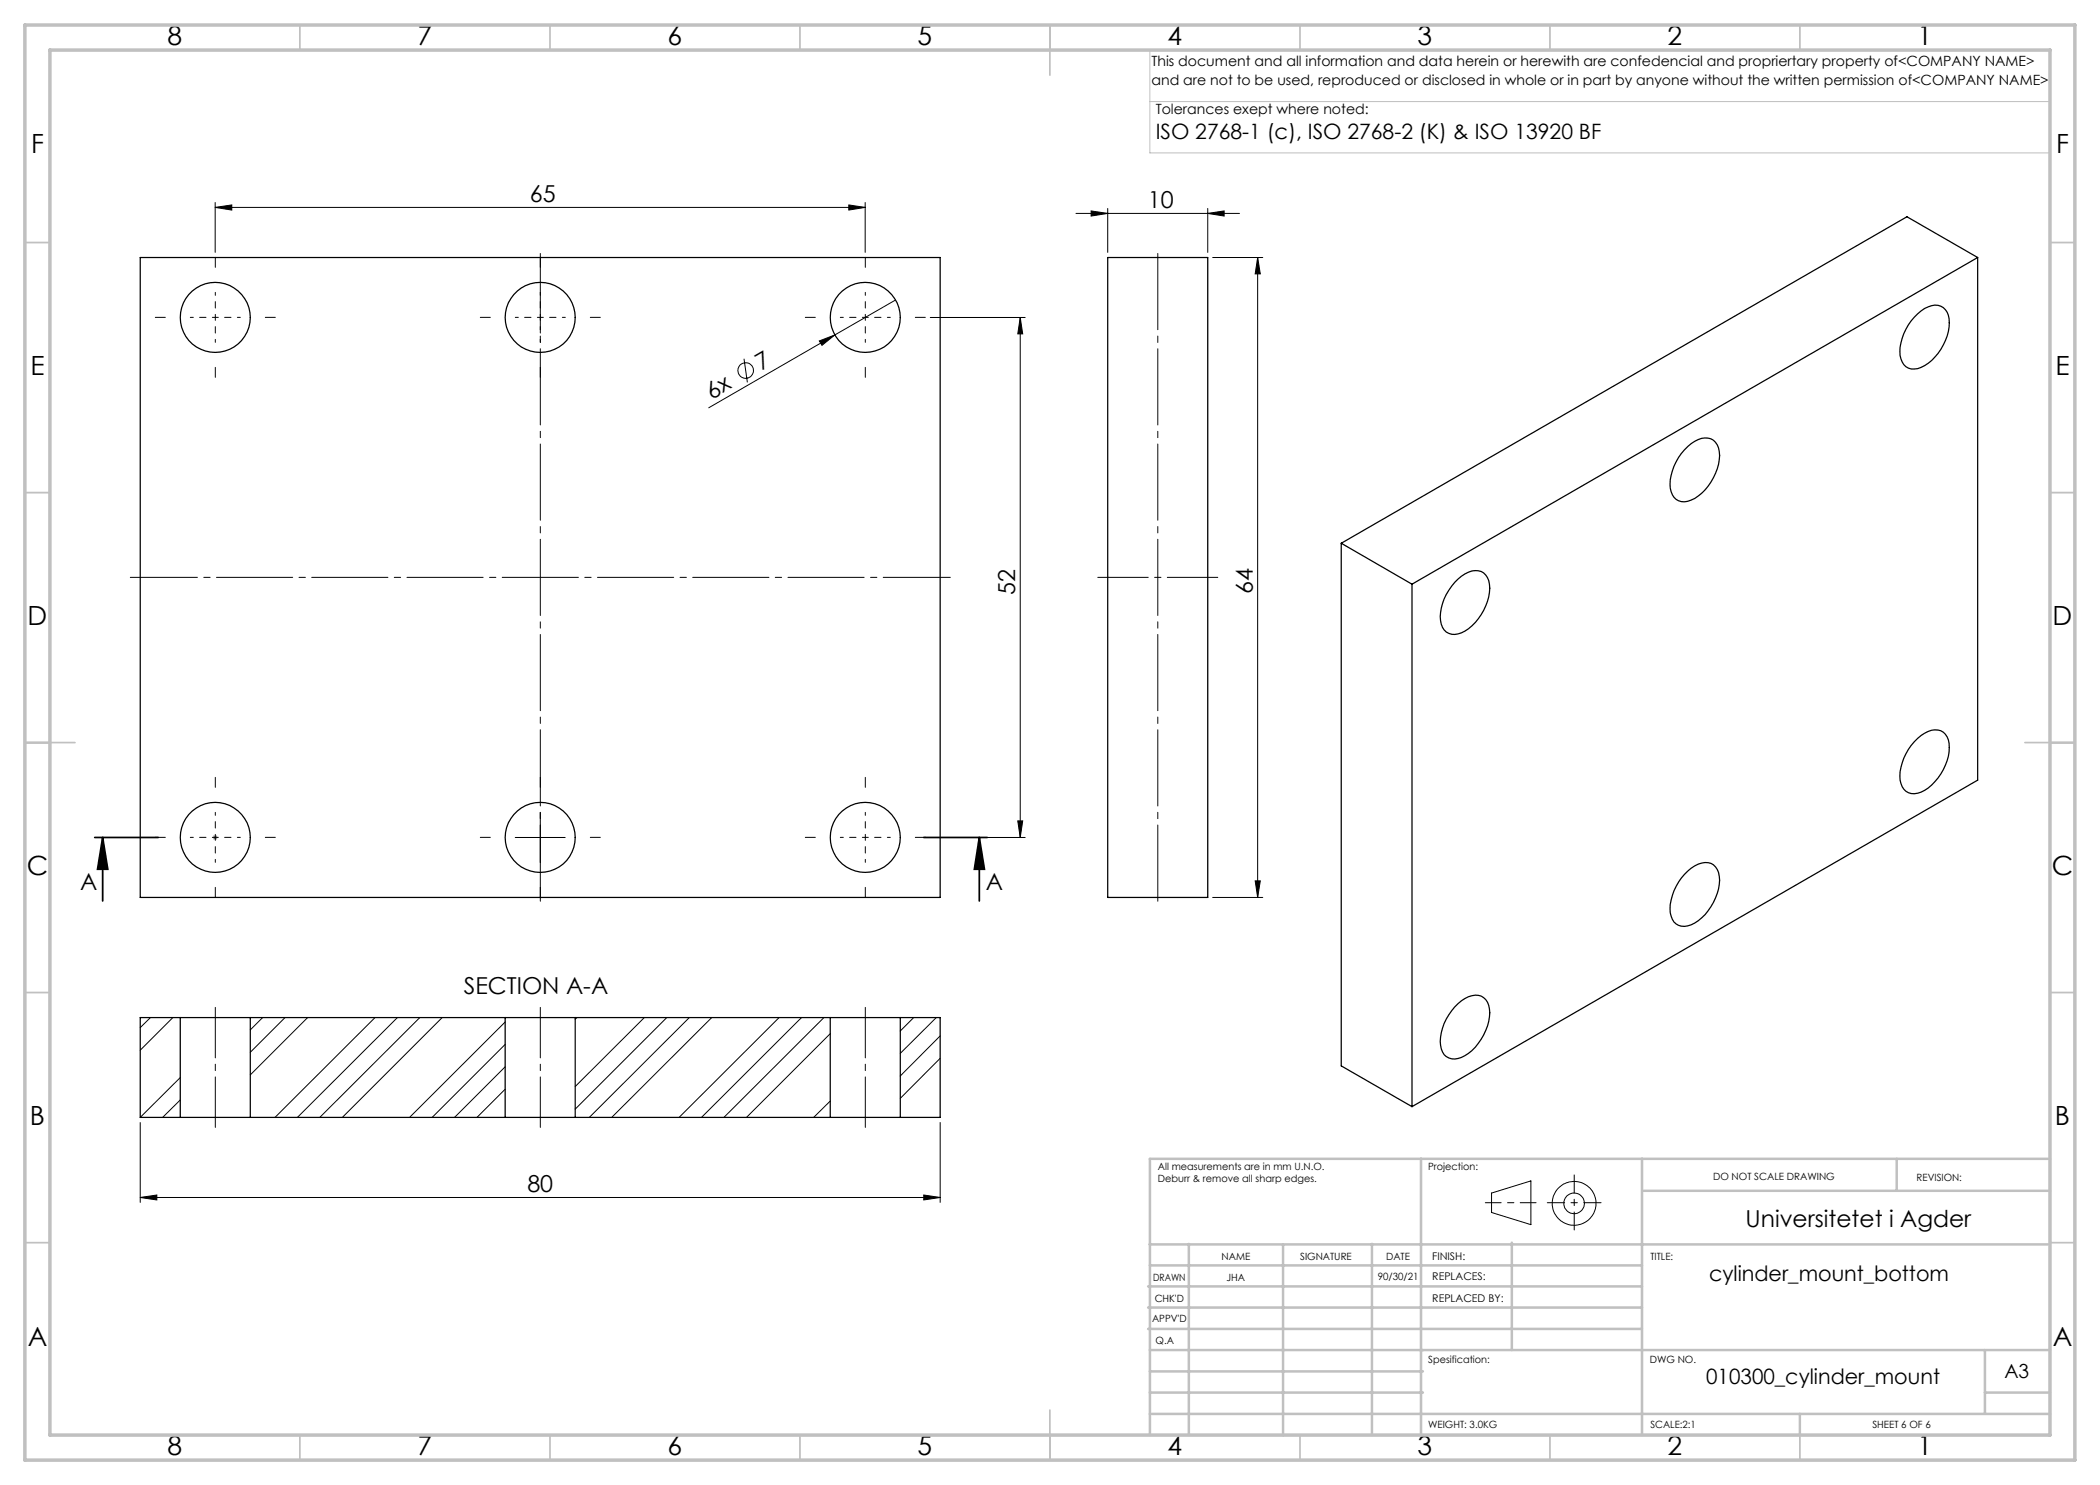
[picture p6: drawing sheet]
<svg xmlns="http://www.w3.org/2000/svg" width="420mm" height="297mm" viewBox="0 0 420 297" stroke-linecap="round" stroke-linejoin="round" font-family="sans-serif">
<g fill="none" stroke="#000" stroke-width=".2">
<path d="M43 41.5l3.4-.5v1zM43 40.5v10M43 41.5h130M169.8 41l3.2 .5-3.2 .5zM173 40.5v10M215.2 42.7h32.7M218.2 42.2l3.3 .5-3.3 .5zM221.5 41.7v8.8M241.5 42.7l3.3-.5v1zM241.5 41.7v8.8M242.5 51.5h10.1M251.5 51.5l.6 3.3h-1.1z"/>
<path d="M251.5 51.5v128M148.8 71.8l.7 4.7M163.9 68.2l3.1-1.2-2.6 2.1zM167 67l-25.3 14.6M179.1 60l-12.1 7M186.1 63.5h18.9M204 63.5l.5 3.3h-.9zM204 63.5v104M103 167.5h10M108.1 162.5v10M186.1 167.5h18.9M203.6 164.2h.9l-.5 3.3z"/>
<path d="M242.5 179.5h10.1M251 176.2h1.1l-.6 3.3zM30.1 203.5l-2.1 2M34.6 203.5l-6.6 6.5M36.1 215.5l-8.1 8M36.1 220l-3.6 3.5M52.5 203.5l-2.4 2.5M57 203.5l-6.9 7M61.5 203.5l-11.4 11.5M75 203.5l-20 20M79.5 203.5l-20 20M84 203.5l-20 20"/>
<path d="M88.4 203.5l-19.9 20M101 204.4l-19.1 19.1M101 208.9l-14.6 14.6M101 213.4l-10.1 10.1M101 217.8l-5.6 5.7M115.4 203.5l-.4 .3M128.9 203.5l-13.9 13.8M133.3 203.5l-18.3 18.3M137.9 203.5l-20 20M142.3 203.5l-20 20M155.8 203.5l-20 20M160.3 203.5l-20 20"/>
<path d="M164.8 203.5l-20 20M166.1 206.7l-16.8 16.8M182.7 203.5l-2.6 2.7M187.3 203.5l-7.2 7.2M188 207.2l-7.9 8M188 211.7l-7.9 8M28 239.5l3.4-.5v1zM28 224.5v16M28 239.5h160M166.1 220.2l-3.4 3.3M184.7 239l3.3 .5-3.3 .5zM188 224.5v16"/>
<path d="M298.3 238.6l7.9-2.4v8.7l-7.9-2.4z"/>
<circle cx="149.1" cy="74.1" r="1.56"/>
<circle cx="314.8" cy="240.7" r="2.07"/>
<circle cx="314.8" cy="240.7" r="4.4"/>
</g>
<path d="M18.9 167.5h12.7M20.5 167.5l1.1 6.3h-2.1zM20.5 167.5v12.7M184.7 167.5h12.7M195.9 167.5l1 6.3h-2zM195.9 167.5v12.7" fill="none" stroke="#000" stroke-width=".35"/>
<path d="M42.5 167.5h1M42.7 167.1l.7 .7M43 167v1M43.4 167.1l-.7 .7" fill="none" stroke="#808080" stroke-width=".2"/>
<path d="M243.6 115.5h-24M43.1 225.5v-24M108.1 225.5v-24M173.1 225.5v-24" fill="none" stroke="#000" stroke-width=".2" stroke-dasharray="15.2 1.3 1.3 1.3" stroke-dashoffset="5.1"/>
<path d="M108.1 49.5v132M231.6 49.5v132" fill="none" stroke="#000" stroke-width=".2" stroke-dasharray="15.2 1.3 1.3 1.3" stroke-dashoffset="-1.2"/>
<path d="M297.1 240.5h10.1" fill="none" stroke="#000" stroke-width=".2" stroke-dasharray="15.2 1.3 1.3 1.3" stroke-dashoffset="12.1"/>
<path d="M314.8 235v11" fill="none" stroke="#000" stroke-width=".2" stroke-dasharray="15.2 1.3 1.3 1.3" stroke-dashoffset="11.6"/>
<path d="M309.5 240.5h10.7" fill="none" stroke="#000" stroke-width=".2" stroke-dasharray="15.2 1.3 1.3 1.3" stroke-dashoffset="11.8"/>
<path d="M230 10v20.6h180M230.5 10h179.5v33M230 20.3h180" fill="none" stroke="#c0c0c0" stroke-width=".2"/>
<g fill="none" stroke="#c0c0c0" stroke-width=".35">
<path d="M60 5v5M110 5v5M160 5v5M210 5v10M260 5v5M310 5v5M360 5v5M5 48.5h5M410 48.5h5M5 98.5h5M410 98.5h5M5 148.5h10"/>
<path d="M405 148.5h10M5 198.5h5M410 198.5h5M5 248.5h5M410 248.5h5M60 287v5M110 287v5M160 287v5M210 282v10M260 287v5M310 287v5M360 287v5"/>
</g>
<g fill="none" stroke="#c0c0c0" stroke-width=".5">
<path d="M284.2 231.8v55.2M328.4 231.8v55.2M328.8 238.2h81.2M379.3 231.8v6.4M410 231.8h-180v55.2M229.6 257.3h98.8M230 248.9h179.6M230 253.1h98.4M237.8 248.8v38.2M256.6 248.9v38.2M274.4 248.8v38.2M302.4 248.5v21.5"/>
<path d="M229.6 265.8h98.8M229.6 261.5h98.8M230 278.5h54.6M230 274.3h54.6M230 270h180M397 278.5h13M397 270v12.8M230 282.8h180M360 282.8v4.2"/>
</g>
<path d="M5 5h410v287h-410zM10 10h400v277h-400z" fill="none" stroke="#c0c0c0" stroke-width=".7"/>
<path d="M26.1 115.5h164" fill="none" stroke="#000" stroke-width=".2" stroke-dasharray="15.2 1.3 1.3 1.3" stroke-dashoffset="1.8"/>
<g fill="none" stroke="#000" stroke-width=".2" stroke-dasharray="15.2 1.3 1.3 1.3">
<path d="M43.1 53.5v-2M108.1 53.5v-2M173.1 53.5v-2M33.1 63.5h-2M43.1 73.5v2M53.1 63.5h2M98.1 63.5h-2M108.1 73.5v2M118.1 63.5h2M163.1 63.5h-2M173.1 73.5v2M183.1 63.5h2"/>
<path d="M43.1 157.5v-2M108.1 157.5v-2M173.1 157.5v-2M33.1 167.5h-2M43.1 177.5v2M53.1 167.5h2M98.1 167.5h-2M108.1 177.5v2M118.1 167.5h2M163.1 167.5h-2M173.1 177.5v2M183.1 167.5h2"/>
</g>
<g fill="none" stroke="#000" stroke-width=".2" stroke-dasharray="15.2 1.3 1.3 1.3" stroke-dashoffset="14.6">
<path d="M43.1 63.5v-5M43.1 63.5h-5M43.1 63.5v5M43.1 63.5h5M108.1 63.5v-5M108.1 63.5h-5M108.1 63.5v5M108.1 63.5h5M173.1 63.5v-5M173.1 63.5h-5M173.1 63.5v5M173.1 63.5h5"/>
<path d="M43.1 167.5v-5M43.1 167.5h-5M43.1 167.5v5M43.1 167.5h5M173.1 167.5v-5M173.1 167.5h-5M173.1 167.5v5M173.1 167.5h5"/>
</g>
<g fill="#000">
<path d="M163.9 68.2l3.1-1.2-2.6 2.1z"/>
<path d="M169.8 41l3.2 .5-3.2 .5zM43 41.5l3.4-.5v1zM241.5 42.7l3.3-.5v1zM218.2 42.2l3.3 .5-3.3 .5zM184.7 239l3.3 .5-3.3 .5zM28 239.5l3.4-.5v1z"/>
<path d="M204 63.5l.5 3.3h-.9zM203.6 164.2h.9l-.5 3.3zM251.5 51.5l.6 3.3h-1.1zM251 176.2h1.1l-.6 3.3z"/>
<path d="M195.9 167.5l1 6.3h-2zM20.5 167.5l1.1 6.3h-2.1z"/>
</g>
<g fill="none" stroke="#000" stroke-width=".25">
<path d="M28 51.5h160v128h-160zM221.5 51.5h20v128h-20zM395.5 51.5l-14.1-8.1-113.1 65.3M395.5 51.5l-113.1 65.3M395.5 51.5v104.5l-113.1 65.3M382.9 63.4a5.8 5.8 0 0 1 4.7-2.3 3.1 3.1 0 0 1 2.3 3.5 10.3 10.3 0 0 1-6.4 9.1 2.75 2.75 0 0 1-3.5-2.6 10.5 10.5 0 0 1 2.9-7.7zM337.6 89.3a4.8 4.8 0 0 1 4.6-1.5 3.6 3.6 0 0 1 1.7 4.1 10.7 10.7 0 0 1-5.7 8.1 2.79 2.79 0 0 1-4.2-2.4 10.6 10.6 0 0 1 3.6-8.3zM268.3 108.7l14.1 8.1M268.3 108.7v104.5l14.1 8.1M282.4 116.8v104.5M290.9 116.5a5.2 5.2 0 0 1 5.3-2.2 3.4 3.4 0 0 1 1.8 3.3 10.8 10.8 0 0 1-5.7 9 2.8 2.8 0 0 1-4.2-2.5 10.3 10.3 0 0 1 2.8-7.6zM382.9 148.3a5.2 5.2 0 0 1 5.3-2.1 3.3 3.3 0 0 1 1.7 3.3 10.7 10.7 0 0 1-5.7 8.9 2.82 2.82 0 0 1-4.2-2.4 10.5 10.5 0 0 1 2.9-7.7z"/>
<path d="M337.6 174.2a4.8 4.8 0 0 1 4.6-1.5 3.4 3.4 0 0 1 1.7 3.3 10.8 10.8 0 0 1-5.7 9 2.82 2.82 0 0 1-4.2-2.5 10.6 10.6 0 0 1 3.6-8.3zM36.1 203.5h14M36.1 203.5h-8.1v20h8.1M36.1 203.5v20M50.1 203.5v20M50.1 203.5h50.9M101 203.5h14M101 203.5v20M115 203.5v20M115 203.5h51.1M166.1 203.5h14M166.1 203.5v20"/>
<path d="M180.1 203.5h7.9v20h-7.9M180.1 203.5v20M290.9 201.4a5.2 5.2 0 0 1 5.3-2.2 3.4 3.4 0 0 1 1.8 3.4 10.8 10.8 0 0 1-5.7 8.9 2.8 2.8 0 0 1-4.2-2.4 10.3 10.3 0 0 1 2.8-7.7zM36.1 223.5h14M50.1 223.5h50.9M101 223.5h14M115 223.5h51.1M166.1 223.5h14"/>
<circle cx="43.1" cy="63.5" r="7"/>
<circle cx="108" cy="63.5" r="7"/>
<circle cx="173" cy="63.5" r="7"/>
<circle cx="43.1" cy="167.5" r="7"/>
<circle cx="108" cy="167.5" r="7"/>
<circle cx="173" cy="167.5" r="7"/>
</g>
<g font-size="5.3">
<text x="33.5" y="8.9">8</text>
<text x="83.5" y="8.9">7</text>
<text x="133.5" y="8.9">6</text>
<text x="183.5" y="8.9">5</text>
<text x="233.5" y="8.9">4</text>
<text x="283.5" y="8.9">3</text>
<text x="333.5" y="8.9">2</text>
<text x="383.5" y="8.9">1</text>
<text x="6.2" y="30.7">F</text>
<text x="411.2" y="30.7">F</text>
<text x="6.1" y="74.9">E</text>
<text x="411.1" y="74.9">E</text>
<text x="5.5" y="124.9">D</text>
<text x="410.5" y="124.9">D</text>
<text x="5.3" y="174.9">C</text>
<text x="410.3" y="174.9">C</text>
<text x="6" y="224.9">B</text>
<text x="411" y="224.9">B</text>
<text x="5.5" y="269.2">A</text>
<text x="410.5" y="269.2">A</text>
<text x="33.5" y="290.9">8</text>
<text x="83.5" y="290.9">7</text>
<text x="133.5" y="290.9">6</text>
<text x="183.5" y="290.9">5</text>
<text x="233.5" y="290.9">4</text>
<text x="283.5" y="290.9">3</text>
<text x="333.5" y="290.9">2</text>
<text x="383.5" y="290.9">1</text>
</g>
<g font-size="4.7">
<text x="106" y="40.5">65</text>
<text x="229.6" y="41.7">10</text>
<text x="152.2" y="74.3" transform="rotate(-30 152.2 74.3)">7</text>
<text x="142.4" y="80" transform="rotate(-30 142.4 80)">6x</text>
<text x="203.1" y="119" transform="rotate(-90 203.1 119)">52</text>
<text x="250.5" y="118.8" transform="rotate(-90 250.5 118.8)">64</text>
<text x="16" y="178">A</text>
<text x="197.2" y="178">A</text>
<text x="92.8" y="198.8">SECTION A-A</text>
<text x="105.5" y="238.5">80</text>
<text x="349.1" y="245.3">Universitetet i Agder</text>
</g>
<g font-size="4.2">
<text x="231.1" y="27.8">ISO 2768-1 (c), ISO 2768-2 (K) &amp; ISO 13920 BF</text>
<text x="341.8" y="256.3">cylinder_mount_bottom</text>
<text x="341.2" y="276.8">010300_cylinder_mount</text>
</g>
<text font-size="3.9" x="400.9" y="275.5">A3</text>
<g font-size="2.8">
<text x="230.3" y="13.1">This document and all information and data herein or herewith are confedencial and propriertary property of&lt;COMPANY NAME&gt;</text>
<text x="230.3" y="16.9">and are not to be used, reproduced or disclosed in whole or in part by anyone without the written permission of&lt;COMPANY NAME&gt;</text>
<text x="231.1" y="22.8">Tolerances exept where noted:</text>
</g>
<g font-size="2.1">
<text x="286.4" y="251.9">FINISH:</text>
<text x="286.5" y="256">REPLACES:</text>
<text x="286.5" y="260.4">REPLACED BY:</text>
</g>
<g font-size="2">
<text x="231.6" y="234">All measurements are in mm U.N.O.</text>
<text x="285.6" y="234">Projection:</text>
<text x="231.6" y="236.5">Deburr &amp; remove all sharp edges.</text>
<text x="342.6" y="236">DO NOT SCALE DRAWING</text>
<text x="383.3" y="236.2">REVISION:</text>
<text x="244.3" y="252">NAME</text>
<text x="260" y="251.9">SIGNATURE</text>
<text x="277.2" y="251.9">DATE</text>
<text x="330.1" y="251.9">TITLE:</text>
<text x="230.6" y="256.1">DRAWN</text>
<text x="245.3" y="256.1">JHA</text>
<text x="275.6" y="255.9">90/30/21</text>
<text x="230.9" y="260.3">CHK'D</text>
<text x="230.4" y="264.4">APPV'D</text>
<text x="231.1" y="268.8">Q.A</text>
<text x="285.6" y="272.5">Spesification:</text>
<text x="330" y="272.5">DWG NO.</text>
<text x="285.6" y="285.5">WEIGHT: 3.0KG</text>
<text x="330.1" y="285.6">SCALE:2:1</text>
<text x="374.5" y="285.6">SHEET 6 OF 6</text>
</g>
</svg>
